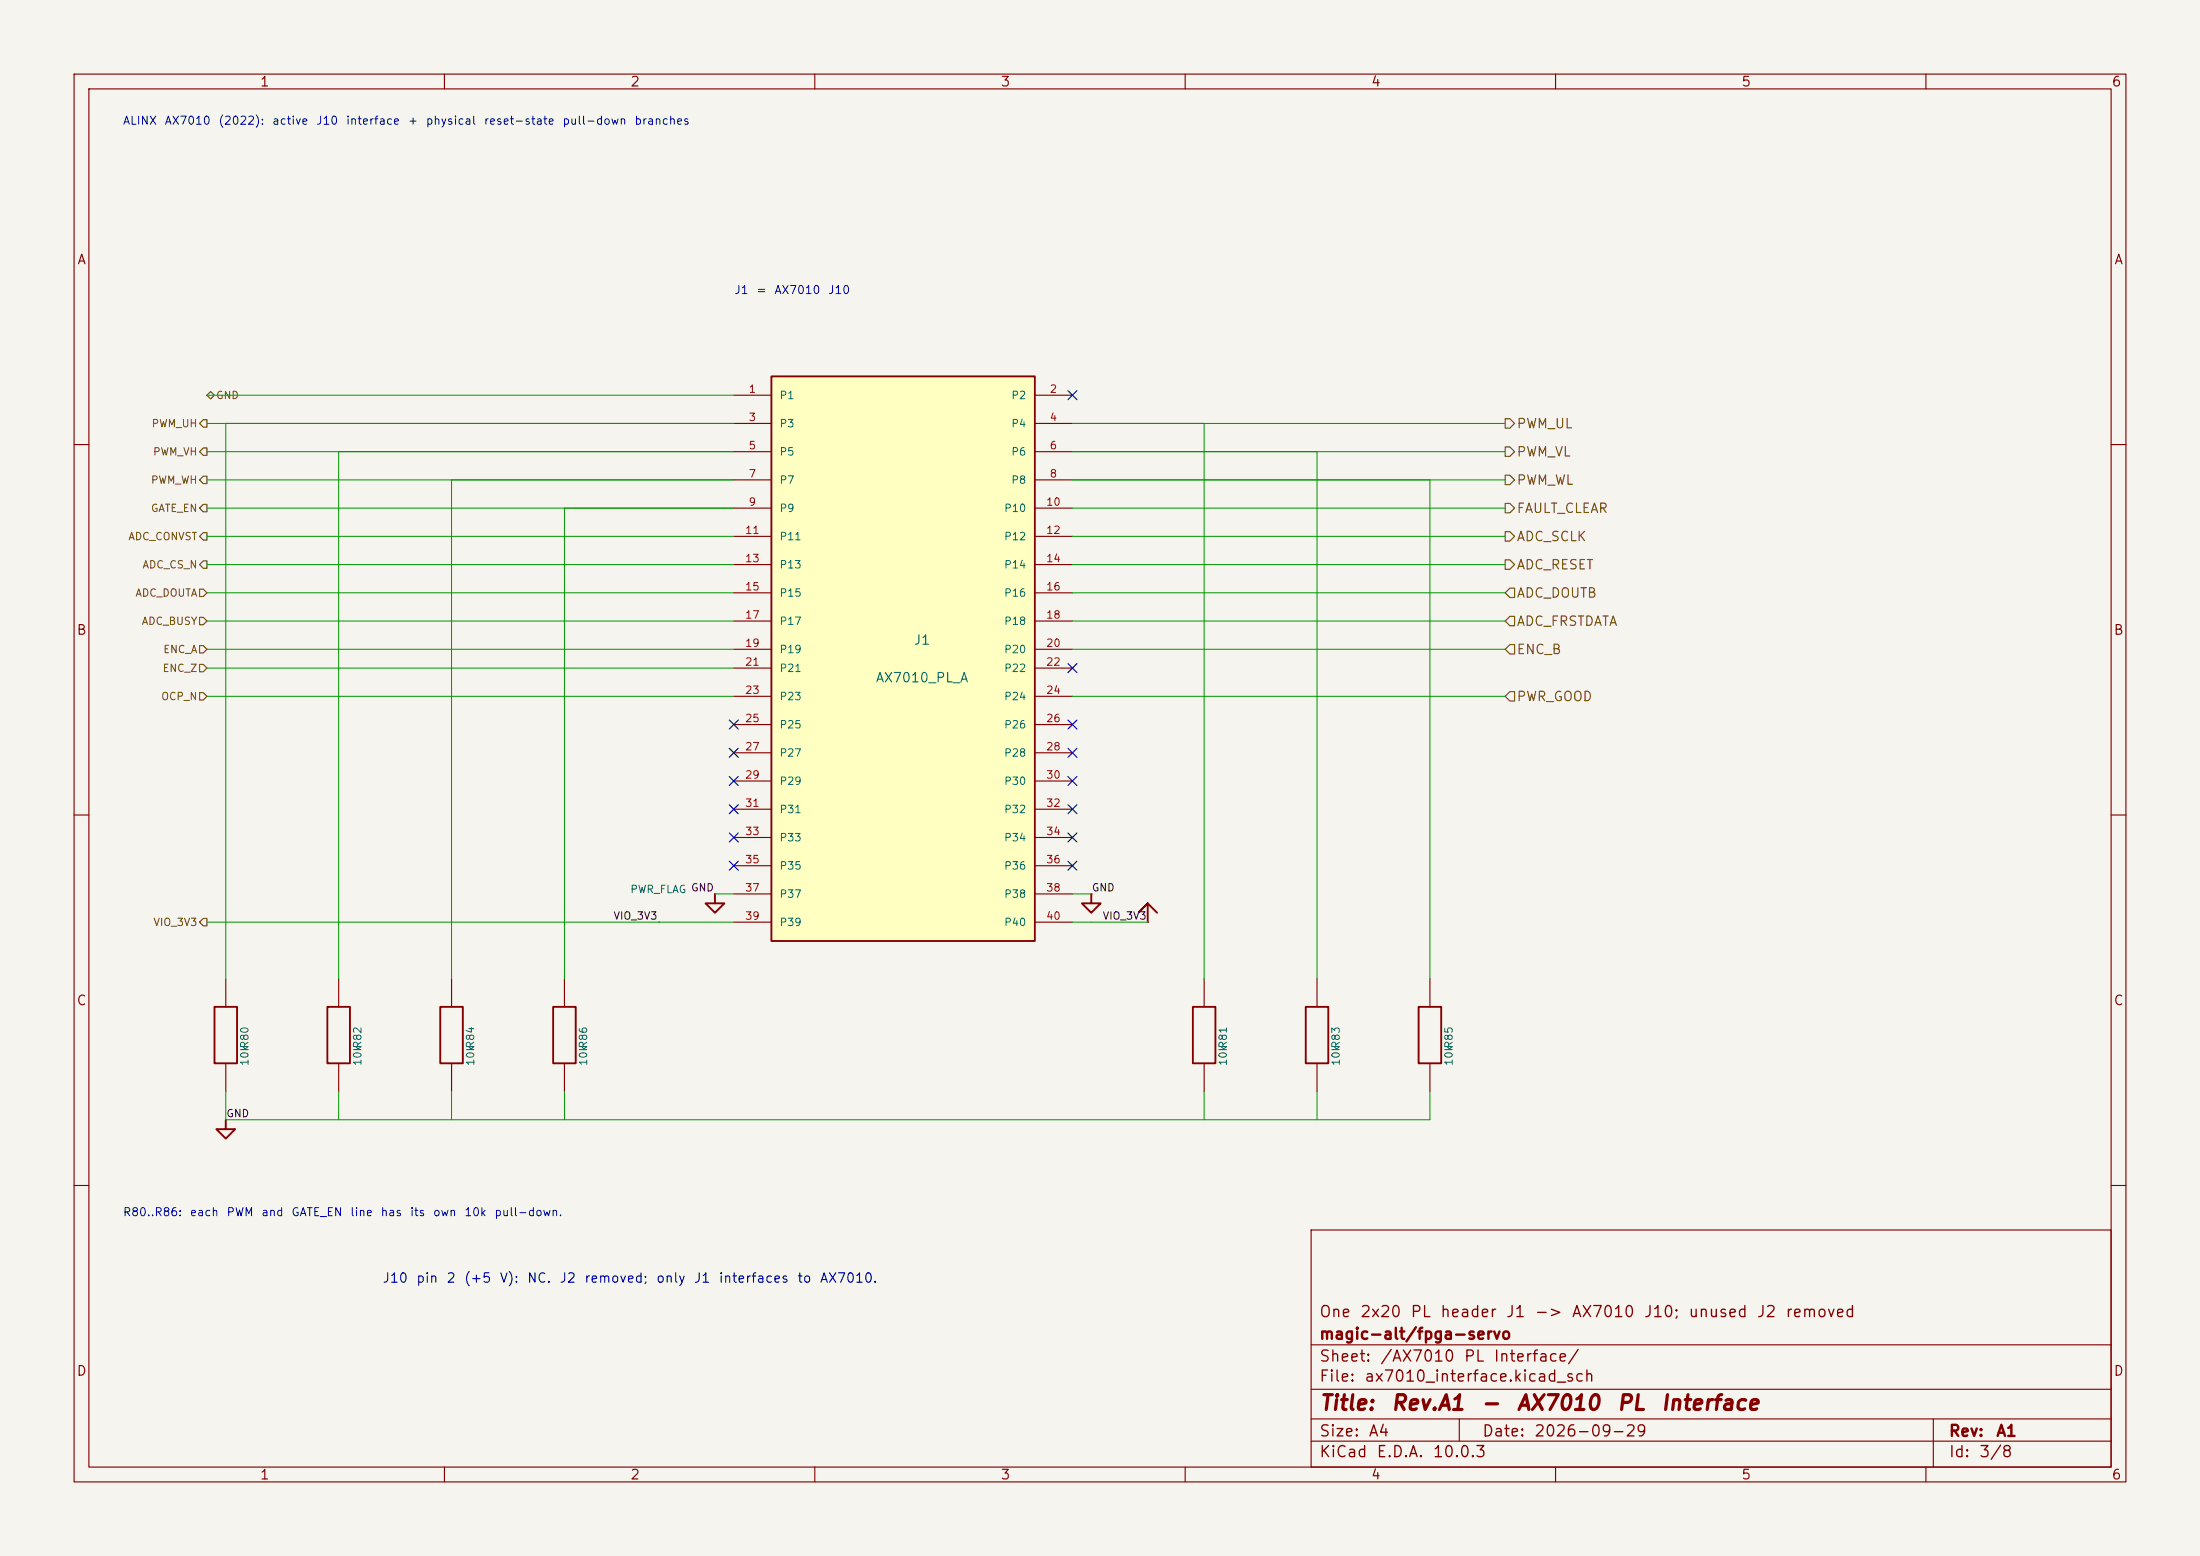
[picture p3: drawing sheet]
<svg xmlns="http://www.w3.org/2000/svg" width="297mm" height="210mm" viewBox="0 0 297 210" stroke-linecap="round" stroke-linejoin="round" font-family="sans-serif">
<path d="M0 0h297v210h-297z" fill="#f5f4ef" stroke="#f5f4ef" stroke-width=".14"/>
<g fill="none" stroke="#840000" stroke-width=".15">
<path d="M10 10h277v190h-277zM12 12h273v186h-273zM60 10v2M110 10v2M160 10v2M210 10v2M260 10v2M10 60h2M285 60h2M10 110h2M285 110h2M45.7 132.1v3.8"/>
<path d="M45.7 143.5v3.8M10 160h2M177 166h108v32h-108zM285 160h2M60 198v2M110 198v2M160 198v2M177 194.5h108M177 191.5h108M177 187.5h108M177 181.5h108M197 191.5v3"/>
<path d="M210 198v2M260 198v2M261 191.5v6.5"/>
</g>
<path d="M44.2 135.9h3v7.6h-3z" fill="none" stroke="#840000" stroke-width=".25"/>
<path d="M104.1 50.8h35.6v76.2h-35.6z" fill="#ffffc2"/>
<path d="M104.1 50.8h35.6v76.2h-35.6zM29 135.9h3v7.6h-3zM59.4 135.9h3.1v7.6h-3.1zM74.7 135.9h3v7.6h-3zM96.5 120.7v1.2h-1.3l1.3 1.3 1.3-1.3h-1.3M147.3 120.7v1.2h-1.3l1.3 1.3 1.3-1.3h-1.3M156.2 123.2l-1.3-1.3-1.2 1.3 1.2-1.3v2.6M161 135.9h3.1v7.6h-3.1zM176.3 135.9h3v7.6h-3zM191.5 135.9h3.1v7.6h-3.1zM30.5 151.1v1.3h-1.3l1.3 1.3 1.2-1.3h-1.2" fill="none" stroke="#840000" stroke-width=".25"/>
<g fill="none" stroke="#840000" stroke-width=".15">
<path d="M99.1 53.3h5M99.1 57.2h5M139.7 53.3h5.1M139.7 57.2h5.1M99.1 61h5M99.1 64.8h5M99.1 68.6h5M99.1 72.4h5M99.1 76.2h5M139.7 61h5.1M139.7 64.8h5.1M139.7 68.6h5.1"/>
<path d="M139.7 72.4h5.1M139.7 76.2h5.1M99.1 80h5M99.1 83.8h5M99.1 87.6h5M99.1 90.2h5M99.1 94h5M99.1 97.8h5M139.7 80h5.1M139.7 83.8h5.1M139.7 87.6h5.1M139.7 90.2h5.1"/>
<path d="M139.7 94h5.1M139.7 97.8h5.1M99.1 101.6h5M99.1 105.4h5M99.1 109.2h5M99.1 113h5M99.1 116.8h5M139.7 101.6h5.1M139.7 105.4h5.1M139.7 109.2h5.1M139.7 113h5.1M139.7 116.8h5.1"/>
<path d="M30.5 132.1v3.8M61 132.1v3.8M76.2 132.1v3.8M88.9 124.5h.1M96.5 120.7h.1M99.1 120.7h5M99.1 124.5h5M139.7 120.7h5.1M139.7 124.5h5.1M147.3 120.7h.1M154.9 124.5h.1M162.6 132.1v3.8"/>
<path d="M177.8 132.1v3.8M193 132.1v3.8M30.5 151.1h.1M30.5 143.5v3.8M61 143.5v3.8M76.2 143.5v3.8M162.6 143.5v3.8M177.8 143.5v3.8M193 143.5v3.8"/>
</g>
<g fill="none" stroke="#725600" stroke-width=".15">
<path d="M27.4 56.7h.5v1h-.5l-.5-.5zM28.4 52.8l.5 .5-.5 .5-.5-.5zM203.2 56.5h.6l.7 .7-.7 .6h-.6zM26.9 79.5h.5l.5 .5-.5 .5h-.5zM27.4 68.1h.5v1h-.5l-.5-.5zM27.4 64.3h.5v1h-.5l-.5-.5zM27.4 71.9h.5v1h-.5l-.5-.5zM27.4 75.7h.5v1h-.5l-.5-.5zM27.4 60.5h.5v1h-.5l-.5-.5zM203.2 75.6h.6l.7 .6-.7 .6h-.6zM203.2 71.8h.6l.7 .6-.7 .6h-.6zM203.2 67.9h.6l.7 .7-.7 .6h-.6z"/>
<path d="M203.2 64.1h.6l.7 .7-.7 .6h-.6zM203.2 60.3h.6l.7 .7-.7 .6h-.6zM203.8 79.4h.7v1.2h-.7l-.6-.6zM26.9 83.3h.5l.5 .5-.5 .5h-.5zM26.9 93.5h.5l.5 .5-.5 .5h-.5zM26.9 89.7h.5l.5 .5-.5 .5h-.5zM26.9 87.1h.5l.5 .5-.5 .5h-.5zM203.8 87h.7v1.3h-.7l-.6-.7zM203.8 93.3h.7v1.3h-.7l-.6-.6zM203.8 83.2h.7v1.3h-.7l-.6-.7zM27.4 124h.5v1h-.5l-.5-.5z"/>
</g>
<g fill="none" stroke="#009600" stroke-width=".14">
<path d="M27.9 57.2h71.2M27.9 53.3h71.2M30.5 57.2v74.9M144.8 57.2h58.4M162.6 57.2v74.9M27.9 68.6h71.2M27.9 76.2h71.2M27.9 72.4h71.2M27.9 61h71.2M27.9 64.8h71.2M45.7 61v71.1M61 64.8v67.3"/>
<path d="M76.2 68.6v63.5M144.8 68.6h58.4M144.8 76.2h58.4M144.8 72.4h58.4M144.8 61h58.4M144.8 64.8h58.4M177.8 61v71.1M193 64.8v67.3M27.9 94h71.2M27.9 87.6h71.2M27.9 83.8h71.2M27.9 80h71.2"/>
<path d="M27.9 90.2h71.2M144.8 94h58.4M144.8 87.6h58.4M144.8 83.8h58.4M144.8 80h58.4M27.9 124.5h71.2M96.5 120.7h2.6M144.8 124.5h10.1M144.8 120.7h2.5M30.5 147.3v3.8h162.5v-3.8M45.7 147.3v3.8M61 147.3v3.8"/>
<path d="M76.2 147.3v3.8M162.6 147.3v3.8M177.8 147.3v3.8"/>
</g>
<g fill="none" stroke="#000084" stroke-width=".15">
<path d="M144.2 52.7l1.2 1.2M145.4 52.7l-1.2 1.2M98.5 97.2l1.2 1.2M99.7 97.2l-1.2 1.2M144.2 89.6l1.2 1.2M144.2 97.2l1.2 1.2M145.4 89.6l-1.2 1.2M145.4 97.2l-1.2 1.2M98.5 101l1.2 1.2M98.5 104.8l1.2 1.2M98.5 108.6l1.2 1.2M98.5 112.4l1.2 1.2"/>
<path d="M98.5 116.2l1.2 1.2M99.7 101l-1.2 1.2M99.7 104.8l-1.2 1.2M99.7 108.6l-1.2 1.2M99.7 112.4l-1.2 1.2M99.7 116.2l-1.2 1.2M144.2 116.2l1.2 1.2M144.2 112.4l1.2 1.2M144.2 101l1.2 1.2M144.2 104.8l1.2 1.2M144.2 108.6l1.2 1.2M145.4 116.2l-1.2 1.2"/>
<path d="M145.4 112.4l-1.2 1.2M145.4 101l-1.2 1.2M145.4 104.8l-1.2 1.2M145.4 108.6l-1.2 1.2"/>
</g>
<g font-size="2" fill="#840000">
<text x="178" y="190.8">Title:</text>
<text x="187.7" y="190.8">Rev.A1</text>
<text x="199.8" y="190.8">-</text>
<text x="204.6" y="190.8">AX7010</text>
<text x="218.2" y="190.8">PL</text>
<text x="224.1" y="190.8">Interface</text>
</g>
<g font-size="1.5" fill="#840000">
<text x="178" y="178.2">One</text>
<text x="183.5" y="178.2">2x20</text>
<text x="190.3" y="178.2">PL</text>
<text x="194.3" y="178.2">header</text>
<text x="203.2" y="178.2">J1</text>
<text x="207.1" y="178.2">-&gt;</text>
<text x="212.1" y="178.2">AX7010</text>
<text x="221.8" y="178.2">J10;</text>
<text x="227.8" y="178.2">unused</text>
<text x="237.1" y="178.2">J2</text>
<text x="240.9" y="178.2">removed</text>
<text x="178" y="184.2">Sheet:</text>
<text x="178" y="181.2">magic-alt/fpga-servo</text>
<text x="186.2" y="184.2">/AX7010</text>
<text x="197.5" y="184.2">PL</text>
<text x="201.5" y="184.2">Interface/</text>
<text x="178" y="186.9">File:</text>
<text x="184.1" y="186.9">ax7010_interface.kicad_sch</text>
<text x="178" y="197.1">KiCad</text>
<text x="178" y="194.3">Size:</text>
<text x="184.7" y="194.3">A4</text>
<text x="185.7" y="197.1">E.D.A.</text>
<text x="193.3" y="197.1">10.0.3</text>
<text x="200" y="194.3">Date:</text>
<text x="207" y="194.3">2026-09-29</text>
<text x="263" y="194.3">Rev:</text>
<text x="263" y="197.1">Id:</text>
<text x="267.1" y="197.1">3/8</text>
<text x="269.4" y="194.3">A1</text>
</g>
<g font-size="1.3" fill="#840000">
<text x="35" y="12">1</text>
<text x="85" y="12">2</text>
<text x="135" y="12">3</text>
<text x="185" y="12">4</text>
<text x="235" y="12">5</text>
<text x="285" y="12">6</text>
<text x="10.3" y="36">A</text>
<text x="285.3" y="36">A</text>
<text x="10.3" y="86">B</text>
<text x="285.3" y="86">B</text>
<text x="10.3" y="136">C</text>
<text x="285.3" y="136">C</text>
<text x="10.3" y="186">D</text>
<text x="285.3" y="186">D</text>
<text x="35" y="200">1</text>
<text x="85" y="200">2</text>
<text x="135" y="200">3</text>
<text x="185" y="200">4</text>
<text x="235" y="200">5</text>
<text x="285" y="200">6</text>
</g>
<g font-size="1.3" fill="#725600">
<text x="204.7" y="58.1">PWM_UL</text>
<text x="204.7" y="65.7">PWM_WL</text>
<text x="204.7" y="61.9">PWM_VL</text>
<text x="204.7" y="69.6">FAULT_CLEAR</text>
<text x="204.7" y="77.2">ADC_RESET</text>
<text x="204.7" y="73.4">ADC_SCLK</text>
<text x="204.7" y="81">ADC_DOUTB</text>
<text x="204.7" y="88.6">ENC_B</text>
<text x="204.7" y="84.8">ADC_FRSTDATA</text>
<text x="204.7" y="95">PWR_GOOD</text>
</g>
<g font-size="1.3" fill="#006464">
<text x="123.3" y="87.3">J1</text>
<text x="118.1" y="92.4">AX7010_PL_A</text>
</g>
<g font-size="1.3" fill="#0000c2">
<text x="51.5" y="173.4">J10</text>
<text x="56.1" y="173.4">pin</text>
<text x="60.2" y="173.4">2</text>
<text x="62.6" y="173.4">(+5</text>
<text x="67.4" y="173.4">V):</text>
<text x="71.1" y="173.4">NC.</text>
<text x="75.4" y="173.4">J2</text>
<text x="78.8" y="173.4">removed;</text>
<text x="88.5" y="173.4">only</text>
<text x="93.6" y="173.4">J1</text>
<text x="96.9" y="173.4">interfaces</text>
<text x="107.5" y="173.4">to</text>
<text x="110.6" y="173.4">AX7010.</text>
</g>
<g font-size="1.1" fill="#0000c2">
<text x="16.5" y="17.1">ALINX</text>
<text x="22.1" y="17.1">AX7010</text>
<text x="29.4" y="17.1">(2022):</text>
<text x="36.7" y="17.1">active</text>
<text x="42.6" y="17.1">J10</text>
<text x="46.6" y="17.1">interface</text>
<text x="55" y="17.1">+</text>
<text x="57.4" y="17.1">physical</text>
<text x="65.2" y="17.1">reset-state</text>
<text x="75.8" y="17.1">pull-down</text>
<text x="85.6" y="17.1">branches</text>
<text x="99.1" y="40">J1</text>
<text x="102" y="40">=</text>
<text x="104.5" y="40">AX7010</text>
<text x="111.7" y="40">J10</text>
<text x="16.5" y="164.4">R80..R86:</text>
<text x="25.5" y="164.4">each</text>
<text x="30.5" y="164.4">PWM</text>
<text x="35.2" y="164.4">and</text>
<text x="39.2" y="164.4">GATE_EN</text>
<text x="47.2" y="164.4">line</text>
<text x="51.3" y="164.4">has</text>
<text x="55.3" y="164.4">its</text>
<text x="58.4" y="164.4">own</text>
<text x="62.6" y="164.4">10k</text>
<text x="66.7" y="164.4">pull-down.</text>
</g>
<g font-size="1" fill="#a90000">
<text x="101" y="53.3">1</text>
<text x="141.6" y="53.3">2</text>
<text x="101" y="57.1">3</text>
<text x="141.6" y="57.1">4</text>
<text x="101" y="60.9">5</text>
<text x="101" y="64.7">7</text>
<text x="141.6" y="60.9">6</text>
<text x="141.6" y="64.7">8</text>
<text x="101" y="68.5">9</text>
<text x="141.1" y="68.5">10</text>
<text x="100.5" y="72.3">11</text>
<text x="100.5" y="76.1">13</text>
<text x="141.1" y="72.3">12</text>
<text x="141.1" y="76.1">14</text>
<text x="100.5" y="79.9">15</text>
<text x="100.5" y="83.7">17</text>
<text x="141.1" y="79.9">16</text>
<text x="141.1" y="83.7">18</text>
<text x="100.5" y="87.6">19</text>
<text x="141.1" y="87.6">20</text>
<text x="100.5" y="90.1">21</text>
<text x="100.5" y="93.9">23</text>
<text x="141.1" y="90.1">22</text>
<text x="141.1" y="93.9">24</text>
<text x="100.5" y="97.7">25</text>
<text x="100.5" y="101.5">27</text>
<text x="141.1" y="97.7">26</text>
<text x="141.1" y="101.5">28</text>
<text x="100.5" y="105.3">29</text>
<text x="141.1" y="105.3">30</text>
<text x="100.5" y="109.1">31</text>
<text x="100.5" y="113">33</text>
<text x="141.1" y="109.1">32</text>
<text x="141.1" y="113">34</text>
<text x="100.5" y="116.8">35</text>
<text x="141.1" y="116.8">36</text>
<text x="100.5" y="120.6">37</text>
<text x="100.5" y="124.4">39</text>
<text x="141.1" y="120.6">38</text>
<text x="141.1" y="124.4">40</text>
</g>
<g font-size="1" fill="#725600">
<text x="20.4" y="57.9">PWM_UH</text>
<text x="29.1" y="54.1">GND</text>
<text x="20.3" y="65.5">PWM_WH</text>
<text x="20.6" y="61.7">PWM_VH</text>
<text x="20.3" y="69.3">GATE_EN</text>
<text x="17.2" y="73.2">ADC_CONVST</text>
<text x="19.2" y="77">ADC_CS_N</text>
<text x="18.2" y="80.8">ADC_DOUTA</text>
<text x="19.1" y="84.6">ADC_BUSY</text>
<text x="22" y="88.4">ENC_A</text>
<text x="21.7" y="94.7">OCP_N</text>
<text x="21.9" y="90.9">ENC_Z</text>
<text x="20.6" y="125.2">VIO_3V3</text>
</g>
<g font-size="1" fill="#006464">
<text x="105.2" y="54.1">P1</text>
<text x="105.2" y="57.9">P3</text>
<text x="136.4" y="54.1">P2</text>
<text x="136.4" y="57.9">P4</text>
<text x="105.2" y="61.7">P5</text>
<text x="105.2" y="65.5">P7</text>
<text x="136.4" y="61.7">P6</text>
<text x="136.4" y="65.5">P8</text>
<text x="105.2" y="69.4">P9</text>
<text x="135.5" y="69.4">P10</text>
<text x="105.2" y="73.2">P11</text>
<text x="105.2" y="77">P13</text>
<text x="135.5" y="73.2">P12</text>
<text x="135.5" y="77">P14</text>
<text x="105.2" y="80.8">P15</text>
<text x="135.5" y="80.8">P16</text>
<text x="105.2" y="84.6">P17</text>
<text x="105.2" y="88.4">P19</text>
<text x="135.5" y="84.6">P18</text>
<text x="135.5" y="88.4">P20</text>
<text x="105.2" y="90.9">P21</text>
<text x="105.2" y="94.8">P23</text>
<text x="135.5" y="90.9">P22</text>
<text x="135.5" y="94.8">P24</text>
<text x="105.2" y="98.6">P25</text>
<text x="135.5" y="98.6">P26</text>
<text x="105.2" y="102.4">P27</text>
<text x="105.2" y="106.2">P29</text>
<text x="135.5" y="102.4">P28</text>
<text x="135.5" y="106.2">P30</text>
<text x="105.2" y="110">P31</text>
<text x="105.2" y="113.8">P33</text>
<text x="135.5" y="110">P32</text>
<text x="135.5" y="113.8">P34</text>
<text x="105.2" y="117.6">P35</text>
<text x="135.5" y="117.6">P36</text>
<text x="85" y="120.8">PWR_FLAG GND</text>
<text x="105.2" y="121.4">P37</text>
<text x="105.2" y="125.2">P39</text>
<text x="135.5" y="121.4">P38</text>
<text x="135.5" y="125.2">P40</text>
<text x="33.8" y="143.9" transform="rotate(-90 33.8 143.9)">10k</text>
<text x="33.8" y="141.6" transform="rotate(-90 33.8 141.6)">R80</text>
<text x="49" y="143.9" transform="rotate(-90 49 143.9)">10k</text>
<text x="49" y="141.6" transform="rotate(-90 49 141.6)">R82</text>
<text x="64.3" y="143.9" transform="rotate(-90 64.3 143.9)">10k</text>
<text x="64.3" y="141.6" transform="rotate(-90 64.3 141.6)">R84</text>
<text x="79.5" y="143.9" transform="rotate(-90 79.5 143.9)">10k</text>
<text x="79.5" y="141.6" transform="rotate(-90 79.5 141.6)">R86</text>
<text x="165.9" y="143.9" transform="rotate(-90 165.9 143.9)">10k</text>
<text x="165.9" y="141.6" transform="rotate(-90 165.9 141.6)">R81</text>
<text x="181.1" y="143.9" transform="rotate(-90 181.1 143.9)">10k</text>
<text x="181.1" y="141.6" transform="rotate(-90 181.1 141.6)">R83</text>
<text x="196.4" y="143.9" transform="rotate(-90 196.4 143.9)">10k</text>
<text x="196.4" y="141.6" transform="rotate(-90 196.4 141.6)">R85</text>
</g>
<g font-size="1" fill="#0f0f0f">
<text x="82.7" y="124.4">VIO_3V3</text>
<text x="147.3" y="120.6">GND</text>
<text x="148.8" y="124.4">VIO_3V3</text>
<text x="30.5" y="151">GND</text>
</g>
</svg>
